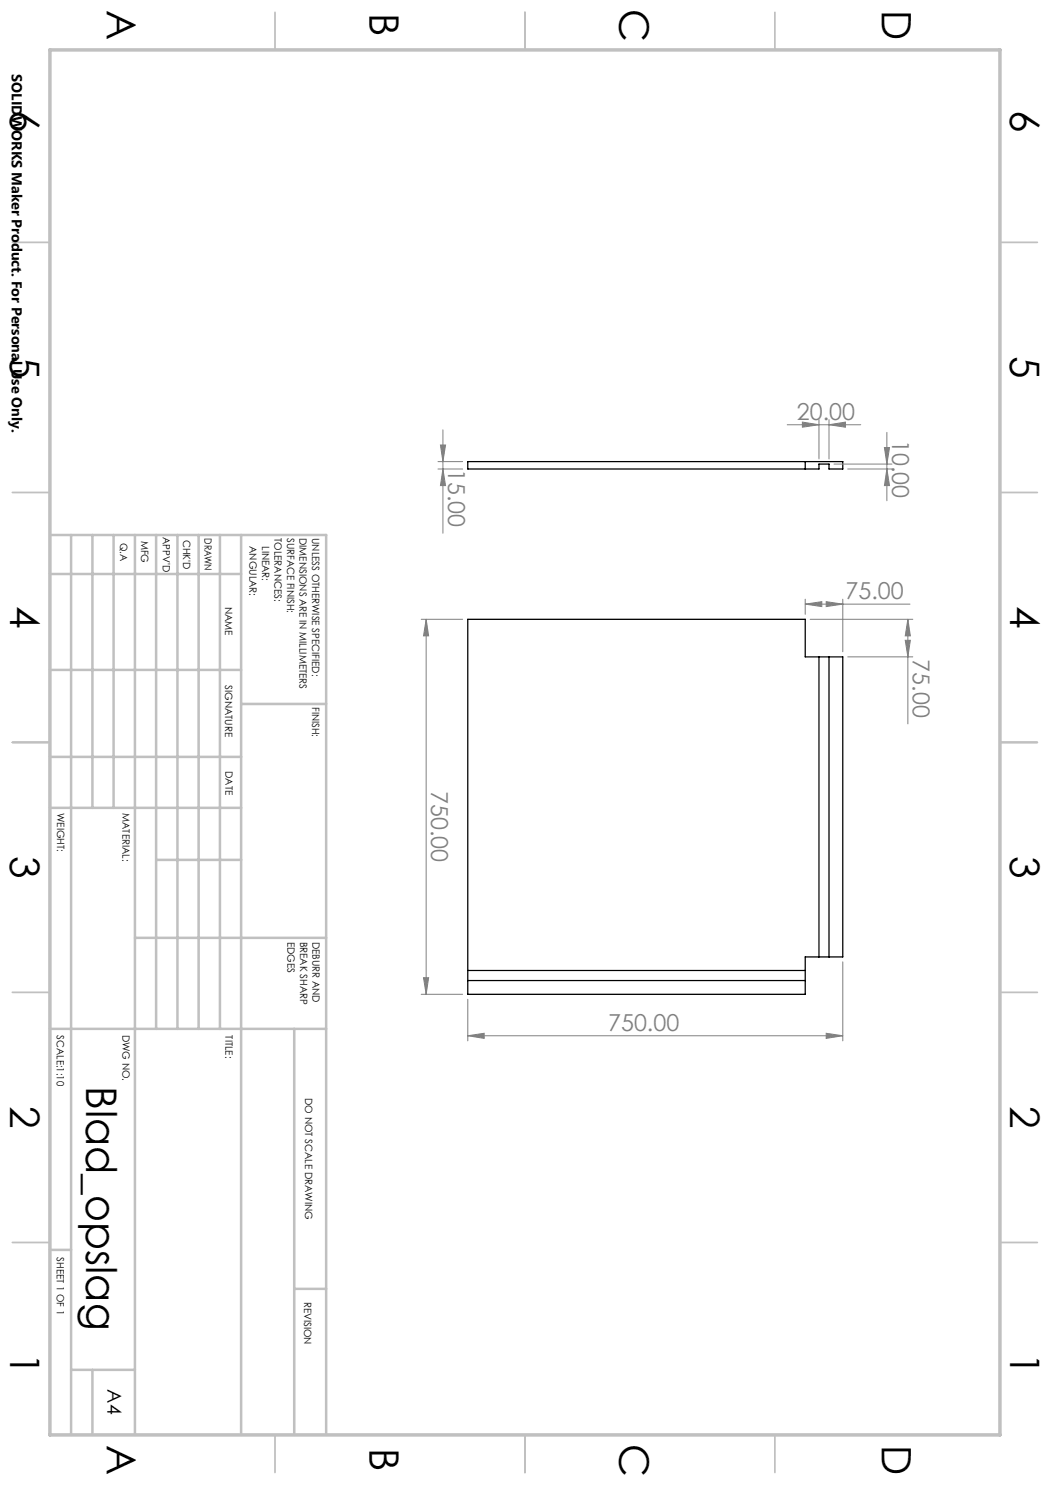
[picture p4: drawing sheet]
<svg xmlns="http://www.w3.org/2000/svg" width="210mm" height="297mm" viewBox="0 0 210 297" stroke-linecap="round" stroke-linejoin="round" font-family="sans-serif">
<path d="M93.6 92.3h75v1.5h-2.8v-1h-2v1h-70.2zM161 92.3v1.5M93.6 123.9h67.4v7.5h7.6v60h-7.6v7.5h-67.4zM163.8 131.4v60M165.8 131.4v60M93.6 194.1h67.4M93.6 196.1h67.4" fill="none" stroke="#000" stroke-width=".25"/>
<g fill="none" stroke="#808080" stroke-width=".2">
<path d="M87.6 93.8h4.9M87.6 92.3h4.9M88.1 89h1l-.5 3.3zM88.6 86v20.6M88.6 93.8l.5 3.3h-1zM157.4 84.9h14.8M160.5 84.4l3.3 .5-3.3 .5zM163.8 83.9v7.9M165.8 84.9l3.3-.5v1zM165.8 83.9v7.9M166.8 92.8h11.6M169.5 93.8h8.9"/>
<path d="M176.9 89.5h1l-.5 3.3zM177.4 86.5v13.7M177.4 93.8l.5 3.3h-1zM161 119.8v3.1M168.6 119.8v10.6M84.2 123.9h8.3M85.2 123.9v75M85.2 123.9l.5 3.3h-1zM161 120.8l3.4-.5v1zM161 120.8h21M162 123.9h20.6M165.2 120.3l3.4 .5-3.4 .5z"/>
<path d="M169.5 131.4h13.1M181 128.1h1.1l-.5 3.3zM181.6 123.9v20.9M181.6 123.9l.5 3.3h-1.1zM84.2 198.9h8.3M84.7 195.5h1l-.5 3.4zM93.6 199.8v8.4M168.6 192.4v15.8M93.6 207.2l3.2-.5v1zM93.6 207.2h75M165.2 206.7l3.4 .5-3.4 .5z"/>
</g>
<g fill="none" stroke="#c0c0c0" stroke-width=".35">
<path d="M55 2.5v7.5M105 2.5v7.5M155 2.5v7.5M2.5 48.5h7.5M200 48.5h7.5M2.5 98.5h7.5M200 98.5h7.5M2.5 148.5h7.5M200 148.5h7.5M2.5 198.5h7.5M200 198.5h7.5M2.5 248.5h7.5"/>
<path d="M200 248.5h7.5M55 287v7.5M105 287v7.5M155 287v7.5"/>
</g>
<g fill="none" stroke="#c0c0c0" stroke-width=".5">
<path d="M10 107h55.2v180M10 114.8h38.2M14.2 107v180M18.5 107v54.6M22.7 107v54.6M27 107v180M31.2 107v98.8M35.5 107v98.8M39.7 107v98.8M44 107v98.8M48.2 107v180M10 134h38.2"/>
<path d="M10 151.4h38.2M48.2 140.8h17M10 161.6h38.2M31.2 172h17M27 187.6h38.2M10 205.8h55.2M58.8 205.8v81.2M10 250h4.2M58.8 257.8h6.4M14.2 274h12.8M18.5 274v13"/>
</g>
<path d="M10 10h190v277h-190z" fill="none" stroke="#c0c0c0" stroke-width=".7"/>
<g fill="#808080">
<path d="M88.6 93.8l.5 3.3h-1zM88.1 89h1l-.5 3.3z"/>
<path d="M85.2 123.9l.5 3.3h-1zM84.7 195.5h1l-.5 3.4zM181.6 123.9l.5 3.3h-1.1zM181 128.1h1.1l-.5 3.3zM176.9 89.5h1l-.5 3.3zM177.4 93.8l.5 3.3h-1z"/>
<path d="M160.5 84.4l3.3 .5-3.3 .5zM165.8 84.9l3.3-.5v1z"/>
<path d="M165.2 206.7l3.4 .5-3.4 .5zM93.6 207.2l3.2-.5v1zM165.2 120.3l3.4 .5-3.4 .5zM161 120.8l3.4-.5v1z"/>
</g>
<text font-size="8.5" x="17.3" y="217.2" transform="rotate(90 17.3 217.2)">Blad_opslag</text>
<g font-size="8.1">
<text x="21.4" y="2" transform="rotate(90 21.4 2)">A</text>
<text x="73.9" y="2.7" transform="rotate(90 73.9 2.7)">B</text>
<text x="123.9" y="1.7" transform="rotate(90 123.9 1.7)">C</text>
<text x="176.4" y="2" transform="rotate(90 176.4 2)">D</text>
<text x="2" y="22" transform="rotate(90 2 22)">6</text>
<text x="202" y="22" transform="rotate(90 202 22)">6</text>
<text x="2" y="71.2" transform="rotate(90 2 71.2)">5</text>
<text x="202" y="71.2" transform="rotate(90 202 71.2)">5</text>
<text x="2" y="121.2" transform="rotate(90 2 121.2)">4</text>
<text x="202" y="121.2" transform="rotate(90 202 121.2)">4</text>
<text x="2" y="171.3" transform="rotate(90 2 171.3)">3</text>
<text x="202" y="171.3" transform="rotate(90 202 171.3)">3</text>
<text x="2" y="221.3" transform="rotate(90 2 221.3)">2</text>
<text x="202" y="221.3" transform="rotate(90 202 221.3)">2</text>
<text x="2" y="270.5" transform="rotate(90 2 270.5)">1</text>
<text x="202" y="270.5" transform="rotate(90 202 270.5)">1</text>
<text x="21.4" y="289" transform="rotate(90 21.4 289)">A</text>
<text x="73.9" y="289.7" transform="rotate(90 73.9 289.7)">B</text>
<text x="123.9" y="288.7" transform="rotate(90 123.9 288.7)">C</text>
<text x="176.4" y="289" transform="rotate(90 176.4 289)">D</text>
</g>
<g font-size="4.7" fill="#808080">
<text x="159.4" y="83.9">20.00</text>
<text x="178.4" y="88" transform="rotate(90 178.4 88)">10.00</text>
<text x="89.6" y="93.7" transform="rotate(90 89.6 93.7)">15.00</text>
<text x="169.1" y="119.8">75.00</text>
<text x="182.6" y="131.9" transform="rotate(90 182.6 131.9)">75.00</text>
<text x="86.3" y="158.2" transform="rotate(90 86.3 158.2)">750.00</text>
<text x="121.6" y="206.2">750.00</text>
</g>
<text font-size="3.9" x="21.5" y="277.9" transform="rotate(90 21.5 277.9)">A4</text>
<text font-size="2.9" x="2.4" y="14.9" transform="rotate(90 2.4 14.9)">SOLIDWORKS Maker Product. For Personal Use Only.</text>
<g font-size="2">
<text x="32.6" y="107.4" transform="rotate(90 32.6 107.4)">APPV'D</text>
<text x="36.7" y="107.9" transform="rotate(90 36.7 107.9)">CHK'D</text>
<text x="40.9" y="107.6" transform="rotate(90 40.9 107.6)">DRAWN</text>
<text x="54.9" y="107.6" transform="rotate(90 54.9 107.6)">TOLERANCES:</text>
<text x="57.4" y="107.6" transform="rotate(90 57.4 107.6)">SURFACE FINISH:</text>
<text x="59.9" y="107.6" transform="rotate(90 59.9 107.6)">DIMENSIONS ARE IN MILLIMETERS</text>
<text x="62.4" y="107.6" transform="rotate(90 62.4 107.6)">UNLESS OTHERWISE SPECIFIED:</text>
<text x="24" y="108.5" transform="rotate(90 24 108.5)">Q.A</text>
<text x="28.2" y="108.1" transform="rotate(90 28.2 108.1)">MFG</text>
<text x="49.9" y="109.2" transform="rotate(90 49.9 109.2)">ANGULAR:</text>
<text x="52.4" y="109.2" transform="rotate(90 52.4 109.2)">LINEAR:</text>
<text x="45" y="121.3" transform="rotate(90 45 121.3)">NAME</text>
<text x="45.1" y="137" transform="rotate(90 45.1 137)">SIGNATURE</text>
<text x="62.4" y="141.4" transform="rotate(90 62.4 141.4)">FINISH:</text>
<text x="45.1" y="154.2" transform="rotate(90 45.1 154.2)">DATE</text>
<text x="11.5" y="162.6" transform="rotate(90 11.5 162.6)">WEIGHT:</text>
<text x="24.5" y="162.6" transform="rotate(90 24.5 162.6)">MATERIAL:</text>
<text x="57.5" y="188.3" transform="rotate(90 57.5 188.3)">EDGES</text>
<text x="60" y="188.3" transform="rotate(90 60 188.3)">BREAK SHARP</text>
<text x="62.5" y="188.3" transform="rotate(90 62.5 188.3)">DEBURR AND</text>
<text x="11.4" y="207.1" transform="rotate(90 11.4 207.1)">SCALE:1:10</text>
<text x="24.5" y="207" transform="rotate(90 24.5 207)">DWG NO.</text>
<text x="45.1" y="207.1" transform="rotate(90 45.1 207.1)">TITLE:</text>
<text x="61" y="219.6" transform="rotate(90 61 219.6)">DO NOT SCALE DRAWING</text>
<text x="11.4" y="251.5" transform="rotate(90 11.4 251.5)">SHEET 1 OF 1</text>
<text x="60.8" y="260.3" transform="rotate(90 60.8 260.3)">REVISION</text>
</g>
</svg>
